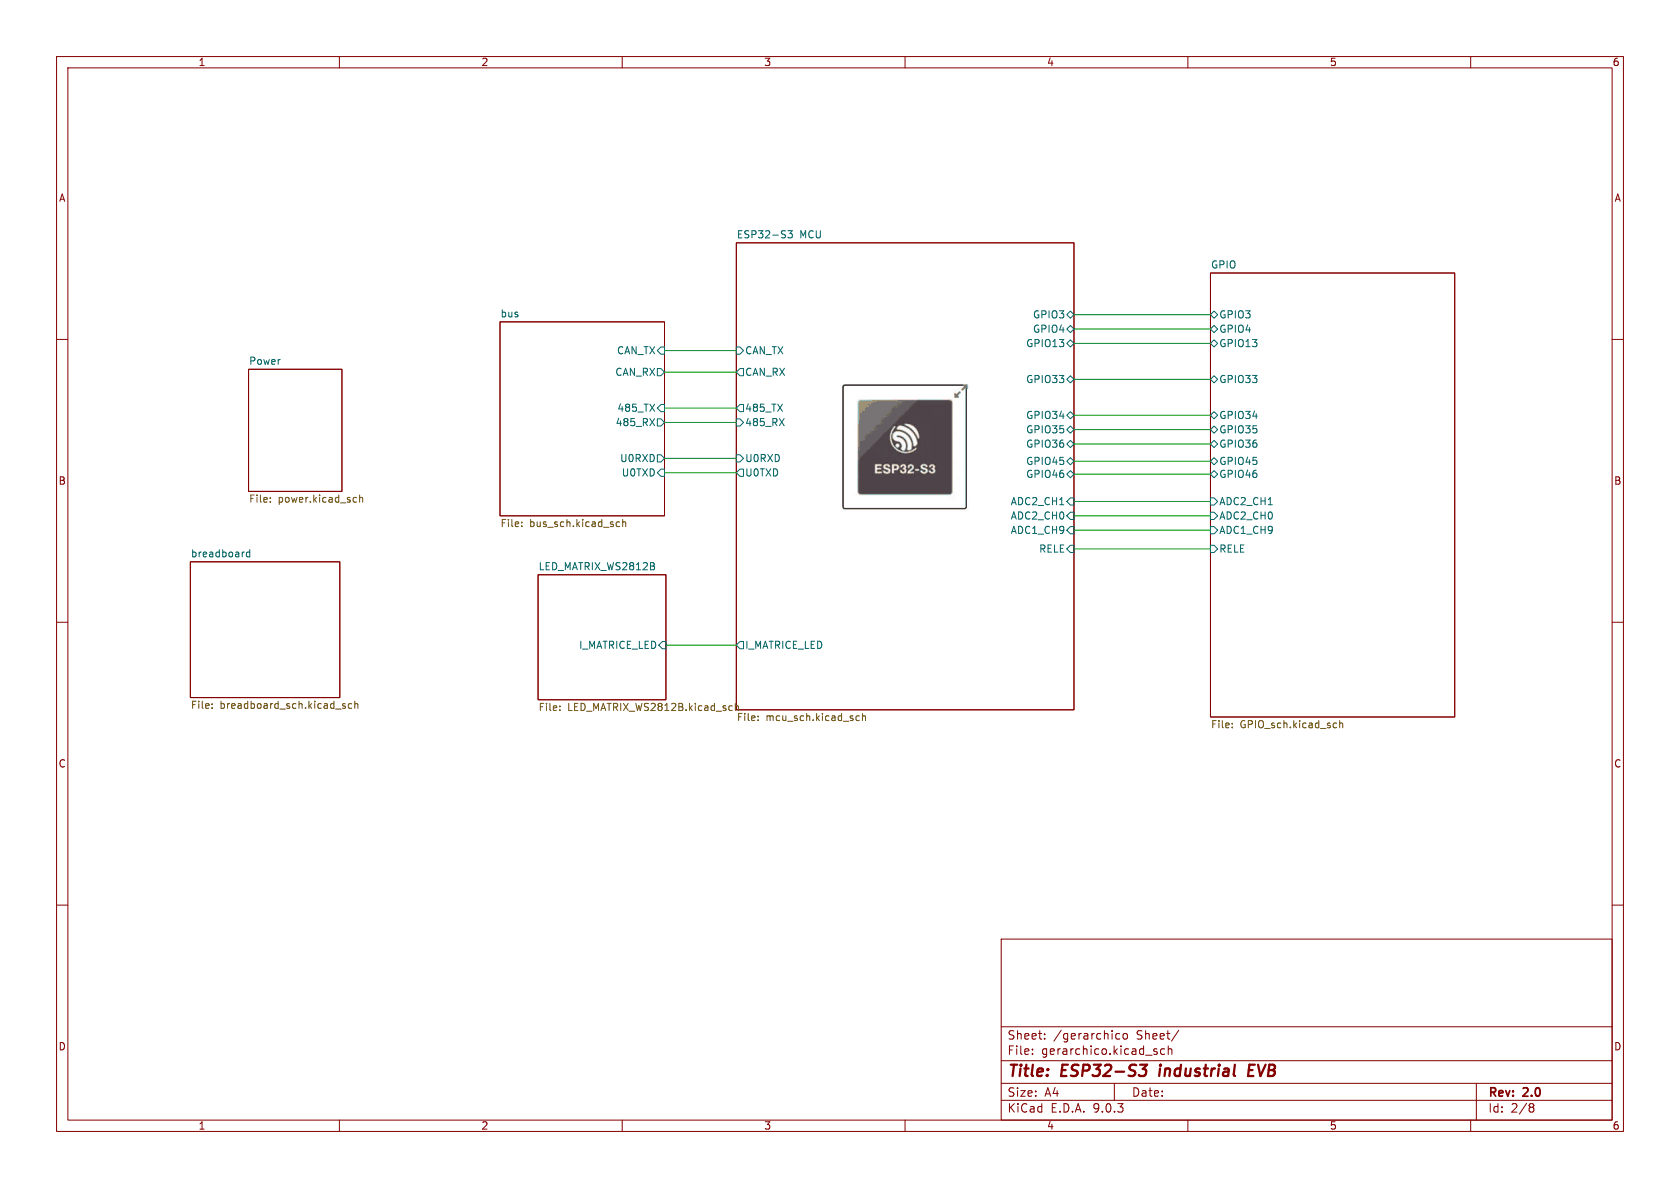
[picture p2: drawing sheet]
(kicad_sch
 (version 20250114)
 (generator "eeschema")
 (generator_version "9.0")
 (paper "A4")
 (title_block
  (title "ESP32-S3 industrial EVB ")
  (rev "2.0"))
 (lib_symbols)
 (wire
  (pts (xy 189.865 91.186) (xy 213.995 91.186))
  (stroke (width 0) (type default)))
 (wire
  (pts (xy 189.865 73.406) (xy 213.995 73.406))
  (stroke (width 0) (type default)))
 (wire
  (pts (xy 117.475 83.566) (xy 130.175 83.566))
  (stroke (width 0) (type default)))
 (wire
  (pts (xy 189.865 75.946) (xy 213.995 75.946))
  (stroke (width 0) (type default)))
 (wire
  (pts (xy 117.475 61.976) (xy 130.175 61.976))
  (stroke (width 0) (type default)))
 (wire
  (pts (xy 189.865 97.028) (xy 213.995 97.028))
  (stroke (width 0) (type default)))
 (wire
  (pts (xy 189.865 83.82) (xy 213.995 83.82))
  (stroke (width 0) (type default)))
 (wire
  (pts (xy 189.865 58.166) (xy 213.995 58.166))
  (stroke (width 0) (type default)))
 (wire
  (pts (xy 189.865 88.646) (xy 213.995 88.646))
  (stroke (width 0) (type default)))
 (wire
  (pts (xy 117.475 72.136) (xy 130.175 72.136))
  (stroke (width 0) (type default)))
 (wire
  (pts (xy 189.865 93.726) (xy 213.995 93.726))
  (stroke (width 0) (type default)))
 (wire
  (pts (xy 189.865 55.626) (xy 213.995 55.626))
  (stroke (width 0) (type default)))
 (wire
  (pts (xy 189.865 81.534) (xy 213.995 81.534))
  (stroke (width 0) (type default)))
 (wire
  (pts (xy 117.475 65.786) (xy 130.175 65.786))
  (stroke (width 0) (type default)))
 (wire
  (pts (xy 189.865 67.056) (xy 213.995 67.056))
  (stroke (width 0) (type default)))
 (wire
  (pts (xy 117.729 114.046) (xy 130.175 114.046))
  (stroke (width 0) (type default)))
 (wire
  (pts (xy 189.865 78.486) (xy 213.995 78.486))
  (stroke (width 0) (type default)))
 (wire
  (pts (xy 117.475 74.676) (xy 130.175 74.676))
  (stroke (width 0) (type default)))
 (wire
  (pts (xy 189.865 60.706) (xy 213.995 60.706))
  (stroke (width 0) (type default)))
 (wire
  (pts (xy 117.475 81.026) (xy 130.175 81.026))
  (stroke (width 0) (type default)))
 (image
  (at 159.639 78.74)
  (scale 0.555339)
  (data))
 (sheet
  (at 33.655 99.314)
  (size 26.416 24.003)
  (exclude_from_sim no)
  (in_bom yes)
  (on_board yes)
  (dnp no)
  (fields_autoplaced yes)
  (stroke (width 0.1524) (type solid))
  (fill (color 0 0 0 0.0000))
  (property "Sheetname" "breadboard" (at 33.655 98.6024 0) (effects (font (size 1.27 1.27)) (justify left bottom)))
  (property "Sheetfile" "breadboard_sch.kicad_sch" (at 33.655 123.9016 0) (effects (font (size 1.27 1.27)) (justify left top))))
 (sheet
  (at 213.995 48.26)
  (size 43.18 78.486)
  (exclude_from_sim no)
  (in_bom yes)
  (on_board yes)
  (dnp no)
  (fields_autoplaced yes)
  (stroke (width 0.1524) (type solid))
  (fill (color 0 0 0 0.0000))
  (property "Sheetname" "GPIO" (at 213.995 47.5484 0) (effects (font (size 1.27 1.27)) (justify left bottom)))
  (property "Sheetfile" "GPIO_sch.kicad_sch" (at 213.995 127.3306 0) (effects (font (size 1.27 1.27)) (justify left top)))
  (pin "RELE" input (at 213.995 97.028 180) (effects (font (size 1.27 1.27)) (justify left)))
  (pin "ADC2_CH0" input (at 213.995 91.186 180) (effects (font (size 1.27 1.27)) (justify left)))
  (pin "ADC2_CH1" input (at 213.995 88.646 180) (effects (font (size 1.27 1.27)) (justify left)))
  (pin "ADC1_CH9" input (at 213.995 93.726 180) (effects (font (size 1.27 1.27)) (justify left)))
  (pin "GPIO36" bidirectional (at 213.995 78.486 180) (effects (font (size 1.27 1.27)) (justify left)))
  (pin "GPIO45" bidirectional (at 213.995 81.534 180) (effects (font (size 1.27 1.27)) (justify left)))
  (pin "GPIO46" bidirectional (at 213.995 83.82 180) (effects (font (size 1.27 1.27)) (justify left)))
  (pin "GPIO4" bidirectional (at 213.995 58.166 180) (effects (font (size 1.27 1.27)) (justify left)))
  (pin "GPIO3" bidirectional (at 213.995 55.626 180) (effects (font (size 1.27 1.27)) (justify left)))
  (pin "GPIO13" bidirectional (at 213.995 60.706 180) (effects (font (size 1.27 1.27)) (justify left)))
  (pin "GPIO33" bidirectional (at 213.995 67.056 180) (effects (font (size 1.27 1.27)) (justify left)))
  (pin "GPIO34" bidirectional (at 213.995 73.406 180) (effects (font (size 1.27 1.27)) (justify left)))
  (pin "GPIO35" bidirectional (at 213.995 75.946 180) (effects (font (size 1.27 1.27)) (justify left))))
 (sheet
  (at 95.123 101.6)
  (size 22.606 22.098)
  (exclude_from_sim no)
  (in_bom yes)
  (on_board yes)
  (dnp no)
  (fields_autoplaced yes)
  (stroke (width 0.1524) (type solid))
  (fill (color 0 0 0 0.0000))
  (property "Sheetname" "LED_MATRIX_WS2812B" (at 95.123 100.8884 0) (effects (font (size 1.27 1.27)) (justify left bottom)))
  (property "Sheetfile" "LED_MATRIX_WS2812B.kicad_sch" (at 95.123 124.2826 0) (effects (font (size 1.27 1.27)) (justify left top)))
  (pin "I_MATRICE_LED" input (at 117.729 114.046 0) (effects (font (size 1.27 1.27)) (justify right))))
 (sheet
  (at 43.942 65.278)
  (size 16.51 21.59)
  (exclude_from_sim no)
  (in_bom yes)
  (on_board yes)
  (dnp no)
  (fields_autoplaced yes)
  (stroke (width 0.1524) (type solid))
  (fill (color 0 0 0 0.0000))
  (property "Sheetname" "Power" (at 43.942 64.5664 0) (effects (font (size 1.27 1.27)) (justify left bottom)))
  (property "Sheetfile" "power.kicad_sch" (at 43.942 87.4526 0) (effects (font (size 1.27 1.27)) (justify left top))))
 (sheet
  (at 88.392 56.896)
  (size 29.083 34.29)
  (exclude_from_sim no)
  (in_bom yes)
  (on_board yes)
  (dnp no)
  (fields_autoplaced yes)
  (stroke (width 0.1524) (type solid))
  (fill (color 0 0 0 0.0000))
  (property "Sheetname" "bus" (at 88.392 56.1844 0) (effects (font (size 1.27 1.27)) (justify left bottom)))
  (property "Sheetfile" "bus_sch.kicad_sch" (at 88.392 91.7706 0) (effects (font (size 1.27 1.27)) (justify left top)))
  (pin "CAN_TX" input (at 117.475 61.976 0) (effects (font (size 1.27 1.27)) (justify right)))
  (pin "CAN_RX" output (at 117.475 65.786 0) (effects (font (size 1.27 1.27)) (justify right)))
  (pin "485_TX" input (at 117.475 72.136 0) (effects (font (size 1.27 1.27)) (justify right)))
  (pin "485_RX" output (at 117.475 74.676 0) (effects (font (size 1.27 1.27)) (justify right)))
  (pin "U0RXD" output (at 117.475 81.026 0) (effects (font (size 1.27 1.27)) (justify right)))
  (pin "U0TXD" input (at 117.475 83.566 0) (effects (font (size 1.27 1.27)) (justify right))))
 (sheet
  (at 130.175 42.926)
  (size 59.69 82.55)
  (exclude_from_sim no)
  (in_bom yes)
  (on_board yes)
  (dnp no)
  (fields_autoplaced yes)
  (stroke (width 0.1524) (type solid))
  (fill (color 0 0 0 0.0000))
  (property "Sheetname" "ESP32-S3 MCU" (at 130.175 42.2144 0) (effects (font (size 1.27 1.27)) (justify left bottom)))
  (property "Sheetfile" "mcu_sch.kicad_sch" (at 130.175 126.0606 0) (effects (font (size 1.27 1.27)) (justify left top)))
  (pin "CAN_TX" input (at 130.175 61.976 180) (effects (font (size 1.27 1.27)) (justify left)))
  (pin "GPIO34" bidirectional (at 189.865 73.406 0) (effects (font (size 1.27 1.27)) (justify right)))
  (pin "GPIO36" bidirectional (at 189.865 78.486 0) (effects (font (size 1.27 1.27)) (justify right)))
  (pin "GPIO35" bidirectional (at 189.865 75.946 0) (effects (font (size 1.27 1.27)) (justify right)))
  (pin "CAN_RX" output (at 130.175 65.786 180) (effects (font (size 1.27 1.27)) (justify left)))
  (pin "GPIO33" bidirectional (at 189.865 67.056 0) (effects (font (size 1.27 1.27)) (justify right)))
  (pin "U0TXD" output (at 130.175 83.566 180) (effects (font (size 1.27 1.27)) (justify left)))
  (pin "GPIO45" bidirectional (at 189.865 81.534 0) (effects (font (size 1.27 1.27)) (justify right)))
  (pin "GPIO46" bidirectional (at 189.865 83.82 0) (effects (font (size 1.27 1.27)) (justify right)))
  (pin "U0RXD" input (at 130.175 81.026 180) (effects (font (size 1.27 1.27)) (justify left)))
  (pin "ADC2_CH0" input (at 189.865 91.186 0) (effects (font (size 1.27 1.27)) (justify right)))
  (pin "ADC2_CH1" input (at 189.865 88.646 0) (effects (font (size 1.27 1.27)) (justify right)))
  (pin "ADC1_CH9" input (at 189.865 93.726 0) (effects (font (size 1.27 1.27)) (justify right)))
  (pin "GPIO13" bidirectional (at 189.865 60.706 0) (effects (font (size 1.27 1.27)) (justify right)))
  (pin "485_TX" output (at 130.175 72.136 180) (effects (font (size 1.27 1.27)) (justify left)))
  (pin "485_RX" input (at 130.175 74.676 180) (effects (font (size 1.27 1.27)) (justify left)))
  (pin "RELE" input (at 189.865 97.028 0) (effects (font (size 1.27 1.27)) (justify right)))
  (pin "GPIO3" bidirectional (at 189.865 55.626 0) (effects (font (size 1.27 1.27)) (justify right)))
  (pin "GPIO4" bidirectional (at 189.865 58.166 0) (effects (font (size 1.27 1.27)) (justify right)))
  (pin "I_MATRICE_LED" output (at 130.175 114.046 180) (effects (font (size 1.27 1.27)) (justify left)))))
